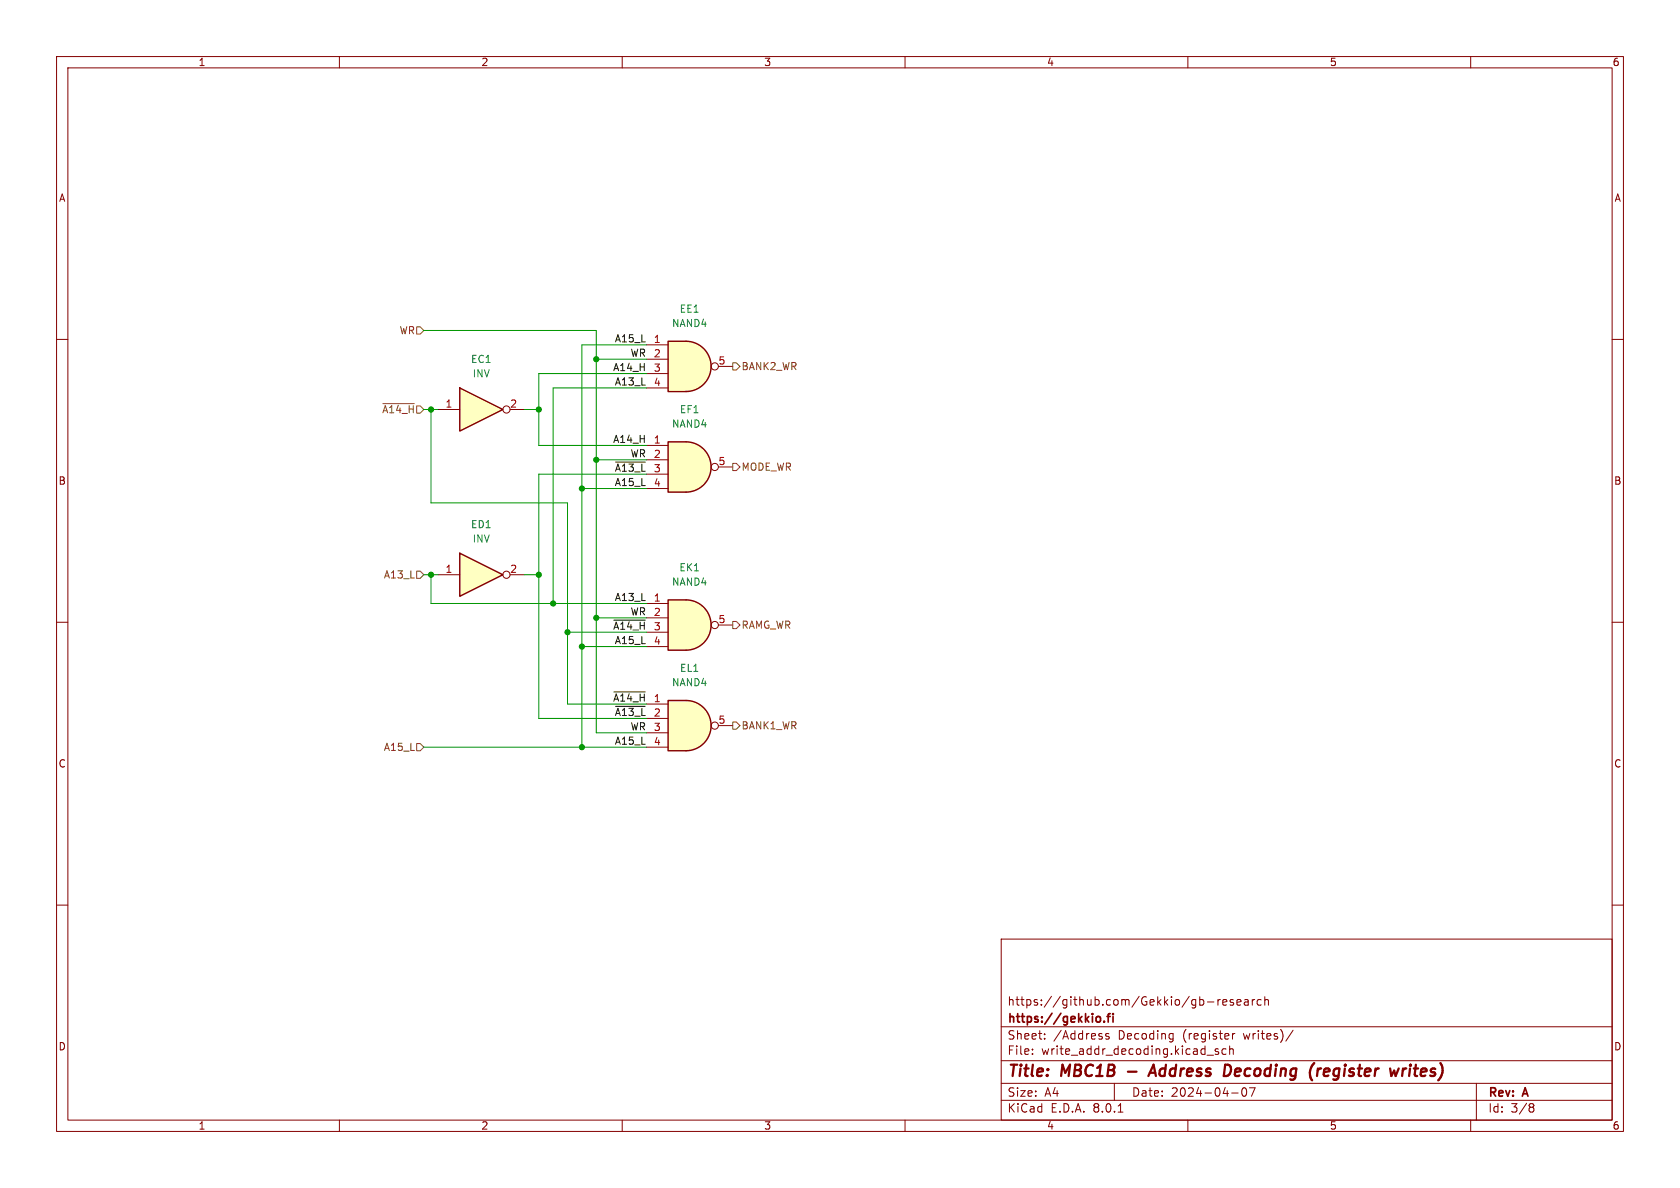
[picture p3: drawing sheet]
<svg xmlns="http://www.w3.org/2000/svg" width="297mm" height="210mm" viewBox="0 0 297 210" stroke-linecap="round" stroke-linejoin="round" font-family="sans-serif">
<g fill="none" stroke="#840000" stroke-width=".18">
<path d="M10 10h277v190h-277zM12 12h273v186h-273zM60 10v2M110 10v2M160 10v2M210 10v2M260 10v2M10 60h2M285 60h2M10 110h2M285 110h2M10 160h2"/>
<path d="M285 160h2M177 166h108v32h-108zM213.5 177.1h1.1M215.3 176.7v1M215.7 176.7l-.2 .1-.2 .2M216.2 177.2l.7-.1-.1-.3-.4-.1-.2 .2v.7h.6M218 176.8l-.3-.1-.2 .2v.2l.5 .2v.3h-.5M218.7 177.2l.7-.1-.1-.3-.4-.1-.2 .2v.7h.6M220 176.8h.6l.1 .9M220.7 177.1h-.5a.29 .29 0 0 0-.2 .3 .29 .29 0 0 0 .2 .3l.5-.1M221.4 176.7v1M221.8 176.7l-.3 .1-.1 .2"/>
<path d="M223 176.8l-.5-.1-.3 .3v.4l.2 .2h.6M223.6 176.8l.2-.1 .4 .1v.9M223.6 176.2v1.5M60 198v2M110 198v2M160 198v2M177 194.5h108M177 191.5h108M177 187.5h108M177 181.5h108M182.5 186.3v.1M182.5 185.5v.1"/>
<path d="M184.7 183.6v.1M184.7 182.8v.1M196 182.8l-.3-.1-.2 .2v.2l.5 .2v.3h-.5M197 191.5v3M197.7 196.6h.8M207 182.7l.4 .1M207.4 183.6l-.4 .1M207.4 182.7v1.2l-.3 .3M210 198v2M213.4 186.5h1.1M215.4 185.5l-.4-.1-.2 .2 .1 .2 .5 .2v.3h-.6M216.7 185.5l-.4-.1-.3 .3v.4l.2 .2h.5"/>
<path d="M217.4 185.5l.2-.1 .4 .1v.9M217.4 184.9v1.5M217.7 193.2h1.2M217.9 182.7v1M218.3 182.7l-.3 .1-.1 .2M219.7 192.4a.81 .81 0 0 0 .3 1.4l.2-.1 .2-.5-.2-.8M221.9 192.3l-.7 1.5M228.6 182.1l-1.3 2M260 198v2M261 191.5v6.5M270.6 195.1h.3l.3 .3-.3 .3M270.6 195.7h.3"/>
<path d="M270.9 195.7l.2 .2 .1 .4-.3 .3h-.3"/>
</g>
<path d="M199.4 189.4h1.5M203 190.2l.9-2 .4 2M203.3 189.6h.9M217.1 188.2a1.11 1.11 0 0 1 0 1.9M233 188.9l-.2 1.3M233.6 188.9l-.4 .1-.3 .3M247.3 188.9l-.6 1.3M248 188.9l-.1 1.3M248.6 188.9l-.4 .1-.2 .3M249.3 188.9l-.2 1.3" fill="none" stroke="#840000" stroke-width=".4"/>
<path d="M193.9 179.8l.4-.1 .3 .3-.1 .5-.2 .2-.4-.1M195.7 179.7h.6M196.3 179.2l-.4 .2v1.3M196.8 179.2v.1M196.8 179.7v1M195.2 180.5v.2" fill="none" stroke="#840000" stroke-width=".3"/>
<path d="M81.3 68.6l7.6 3.8-7.6 3.8z" fill="#ffffc2"/>
<path d="M81.3 68.6l7.6 3.8-7.6 3.8z" fill="none" stroke="#840000" stroke-width=".25"/>
<g fill="none" stroke="#840000" stroke-width=".18">
<path d="M77.5 72.4h3.8M90.2 72.4h2.5"/>
<circle cx="89.5" cy="72.4" r=".63"/>
</g>
<path d="M121.3 106a4.4 4.4 0 0 1 4.4 4.5 4.4 4.4 0 0 1-4.4 4.4z" fill="#ffffc2" stroke="#ffffc2" stroke-width=".18"/>
<path d="M118.1 106h3.2v8.9h-3.2z" fill="#ffffc2"/>
<path d="M118.1 106h3.2a4.4 4.4 0 0 1 4.4 4.5 4.4 4.4 0 0 1-4.4 4.4h-3.2z" fill="none" stroke="#840000" stroke-width=".25"/>
<g fill="none" stroke="#840000" stroke-width=".18">
<path d="M114.3 106.7h3.8M114.3 109.2h3.8M114.3 111.8h3.8M114.3 114.3h3.8M127 110.5h2.5"/>
<circle cx="126.4" cy="110.5" r=".63"/>
</g>
<path d="M121.3 123.8a4.4 4.4 0 0 1 4.4 4.5 4.4 4.4 0 0 1-4.4 4.4z" fill="#ffffc2" stroke="#ffffc2" stroke-width=".18"/>
<path d="M118.1 123.8h3.2v8.9h-3.2z" fill="#ffffc2"/>
<path d="M118.1 123.8h3.2a4.4 4.4 0 0 1 4.4 4.5 4.4 4.4 0 0 1-4.4 4.4h-3.2z" fill="none" stroke="#840000" stroke-width=".25"/>
<g fill="none" stroke="#840000" stroke-width=".18">
<path d="M114.3 124.5h3.8M114.3 127h3.8M114.3 129.5h3.8M114.3 132.1h3.8M127 128.3h2.5"/>
<circle cx="126.4" cy="128.3" r=".63"/>
</g>
<path d="M121.3 60.3a4.4 4.4 0 0 1 4.4 4.5 4.4 4.4 0 0 1-4.4 4.4z" fill="#ffffc2" stroke="#ffffc2" stroke-width=".18"/>
<path d="M118.1 60.3h3.2v8.9h-3.2z" fill="#ffffc2"/>
<path d="M118.1 60.3h3.2a4.4 4.4 0 0 1 4.4 4.5 4.4 4.4 0 0 1-4.4 4.4h-3.2z" fill="none" stroke="#840000" stroke-width=".25"/>
<g fill="none" stroke="#840000" stroke-width=".18">
<path d="M114.3 61h3.8M114.3 63.5h3.8M114.3 66h3.8M114.3 68.6h3.8M127 64.8h2.5"/>
<circle cx="126.4" cy="64.8" r=".63"/>
</g>
<path d="M81.3 97.8l7.6 3.8-7.6 3.8z" fill="#ffffc2"/>
<path d="M81.3 97.8l7.6 3.8-7.6 3.8z" fill="none" stroke="#840000" stroke-width=".25"/>
<g fill="none" stroke="#840000" stroke-width=".18">
<path d="M77.5 101.6h3.8M90.2 101.6h2.5"/>
<circle cx="89.5" cy="101.6" r=".63"/>
</g>
<path d="M121.3 78.1a4.4 4.4 0 0 1 4.4 4.5 4.4 4.4 0 0 1-4.4 4.4z" fill="#ffffc2" stroke="#ffffc2" stroke-width=".18"/>
<path d="M118.1 78.1h3.2v8.9h-3.2z" fill="#ffffc2"/>
<path d="M118.1 78.1h3.2a4.4 4.4 0 0 1 4.4 4.5 4.4 4.4 0 0 1-4.4 4.4h-3.2z" fill="none" stroke="#840000" stroke-width=".25"/>
<g fill="none" stroke="#840000" stroke-width=".18">
<path d="M114.3 78.7h3.8M114.3 81.3h3.8M114.3 83.8h3.8M114.3 86.4h3.8M127 82.6h2.5"/>
<circle cx="126.4" cy="82.5" r=".63"/>
</g>
<path d="M73.7 57.8h.6l.6 .6-.6 .7h-.6zM67.7 71.3h5.5M129.5 64.1h.7l.6 .7-.6 .6h-.7zM129.5 81.9h.7l.6 .7-.6 .6h-.7zM73.7 101h.6l.6 .6-.6 .6h-.6zM129.5 109.9h.7l.6 .6-.6 .6h-.7zM73.7 131.4h.6l.6 .7-.6 .6h-.6zM129.5 127.6h.7l.6 .7-.6 .6h-.7z" fill="none" stroke="#725600" stroke-width=".18"/>
<path d="M108.8 81.7h5.3M108.5 109.6h5.6M108.5 122.3h5.6M108.8 124.9h5.3" fill="none" stroke="#0f0f0f" stroke-width=".18"/>
<g fill="none" stroke="#009600" stroke-width=".18">
<path d="M74.9 58.4h30.5v71.1h8.9M74.9 72.4h2.6M76.2 72.4v16.5h24.1v35.6h14M92.7 72.4h2.5M105.4 63.5h8.9M114.3 68.6h-16.5v38.1M114.3 66h-19.1v12.7h19.1M114.3 61h-11.4v71.1M102.9 86.4h11.4M105.4 81.3h8.9M114.3 83.8h-19.1v43.2h19.1M74.9 101.6h2.6"/>
<path d="M76.2 101.6v5.1h38.1M92.7 101.6h2.5M100.3 111.8h14M102.9 114.3h11.4M105.4 109.2h8.9M74.9 132.1h39.4"/>
</g>
<g fill="#009600" stroke="#009600" stroke-width=".18">
<circle cx="105.4" cy="63.5" r=".46"/>
<circle cx="105.4" cy="81.3" r=".46"/>
<circle cx="105.4" cy="109.2" r=".46"/>
<circle cx="95.2" cy="101.6" r=".46"/>
<circle cx="97.8" cy="106.7" r=".46"/>
<circle cx="100.3" cy="111.8" r=".46"/>
<circle cx="102.9" cy="132.1" r=".46"/>
<circle cx="102.9" cy="86.4" r=".46"/>
<circle cx="102.9" cy="114.3" r=".46"/>
<circle cx="76.2" cy="101.6" r=".46"/>
<circle cx="95.2" cy="72.4" r=".46"/>
<circle cx="76.2" cy="72.4" r=".46"/>
</g>
<g font-size="2.8" fill="#840000">
<text x="178" y="190.9">Title:</text>
<text x="187.7" y="190.9">MBC1B</text>
<text x="205" y="190.9">Address</text>
<text x="218.8" y="190.9">Decoding</text>
<text x="234.8" y="190.9">(register</text>
<text x="249.8" y="190.9">writes)</text>
</g>
<g font-size="2.1" fill="#840000">
<text x="178" y="178">https://github.com/Gekkio/gb-research</text>
<text x="178" y="184">Sheet:</text>
<text x="178" y="181.2">https://gekkio.fi</text>
<text x="186.2" y="184">/Address</text>
<text x="197.7" y="184">Decoding</text>
<text x="209.3" y="184">(register</text>
<text x="220.1" y="184">writes)/</text>
<text x="178" y="186.7">File:</text>
<text x="184.1" y="186.7">write_addr_decoding.kicad_sch</text>
<text x="178" y="196.9">KiCad</text>
<text x="178" y="194.1">Size:</text>
<text x="184.7" y="194.1">A4</text>
<text x="185.7" y="196.9">E.D.A.</text>
<text x="193.3" y="196.9">8.0.1</text>
<text x="200" y="194.1">Date:</text>
<text x="207" y="194.1">2024-04-07</text>
<text x="263" y="194.3">Rev:</text>
<text x="263" y="196.9">Id:</text>
<text x="267.1" y="196.9">3/8</text>
<text x="269.4" y="194.3">A</text>
</g>
<g font-size="1.8" fill="#840000">
<text x="35" y="11.9">1</text>
<text x="85" y="11.9">2</text>
<text x="135" y="11.9">3</text>
<text x="185" y="11.9">4</text>
<text x="235" y="11.9">5</text>
<text x="285" y="11.9">6</text>
<text x="10.3" y="35.9">A</text>
<text x="285.3" y="35.9">A</text>
<text x="10.3" y="85.9">B</text>
<text x="285.3" y="85.9">B</text>
<text x="10.3" y="135.9">C</text>
<text x="285.3" y="135.9">C</text>
<text x="10.3" y="185.9">D</text>
<text x="285.3" y="185.9">D</text>
<text x="35" y="199.9">1</text>
<text x="85" y="199.9">2</text>
<text x="135" y="199.9">3</text>
<text x="185" y="199.9">4</text>
<text x="235" y="199.9">5</text>
<text x="285" y="199.9">6</text>
</g>
<g font-size="1.8" fill="#725600">
<text x="70.5" y="59.3">WR</text>
<text x="131" y="65.6">BANK2_WR</text>
<text x="67.5" y="73.3">~{A14_H}</text>
<text x="131" y="83.4">MODE_WR</text>
<text x="67.8" y="102.5">A13_L</text>
<text x="131" y="111.4">RAMG_WR</text>
<text x="131" y="129.1">BANK1_WR</text>
<text x="67.8" y="132.9">A15_L</text>
</g>
<g font-size="1.8" fill="#006464">
<text x="118.7" y="58">NAND4</text>
<text x="120.1" y="55.5">EE1</text>
<text x="83.2" y="64.4">EC1</text>
<text x="83.5" y="66.9">INV</text>
<text x="118.7" y="75.8">NAND4</text>
<text x="120.1" y="73.3">EF1</text>
<text x="83.2" y="93.6">ED1</text>
<text x="83.5" y="96.1">INV</text>
<text x="120" y="101.2">EK1</text>
<text x="118.7" y="103.7">NAND4</text>
<text x="120.1" y="119">EL1</text>
<text x="118.7" y="121.5">NAND4</text>
</g>
<g font-size="1.8" fill="#0f0f0f">
<text x="108.3" y="65.7">A14_H</text>
<text x="108.6" y="60.6">A15_L</text>
<text x="111.4" y="63.2">WR 2</text>
<text x="108.6" y="68.2">A13_L</text>
<text x="108.3" y="78.4">A14_H</text>
<text x="108.6" y="83.5">~{A13_L}3</text>
<text x="111.4" y="80.9">WR 2</text>
<text x="108.6" y="86">A15_L</text>
<text x="108.6" y="106.3">A13_L</text>
<text x="108.3" y="111.4">~{A14_H}3</text>
<text x="108.6" y="114">A15_L</text>
<text x="111.4" y="108.9">WR 2</text>
<text x="108.3" y="124.1">~{A14_H}1</text>
<text x="108.6" y="126.7">~{A13_L}2</text>
<text x="108.6" y="131.7">A15_L</text>
<text x="111.4" y="129.2">WR 3</text>
</g>
<g font-size="1.8" fill="#a90000">
<text x="115.5" y="60.7">1</text>
<text x="115.5" y="65.8">3</text>
<text x="126.9" y="64.5">5</text>
<text x="115.5" y="68.3">4</text>
<text x="78.7" y="72.1">1</text>
<text x="90.1" y="72.1">2</text>
<text x="115.5" y="78.5">1</text>
<text x="126.9" y="82.3">5</text>
<text x="115.5" y="86.1">4</text>
<text x="78.7" y="101.3">1</text>
<text x="90.1" y="101.3">2</text>
<text x="115.5" y="106.4">1</text>
<text x="126.9" y="110.2">5</text>
<text x="115.5" y="114">4</text>
<text x="115.5" y="131.8">4</text>
<text x="126.9" y="128">5</text>
</g>
</svg>
